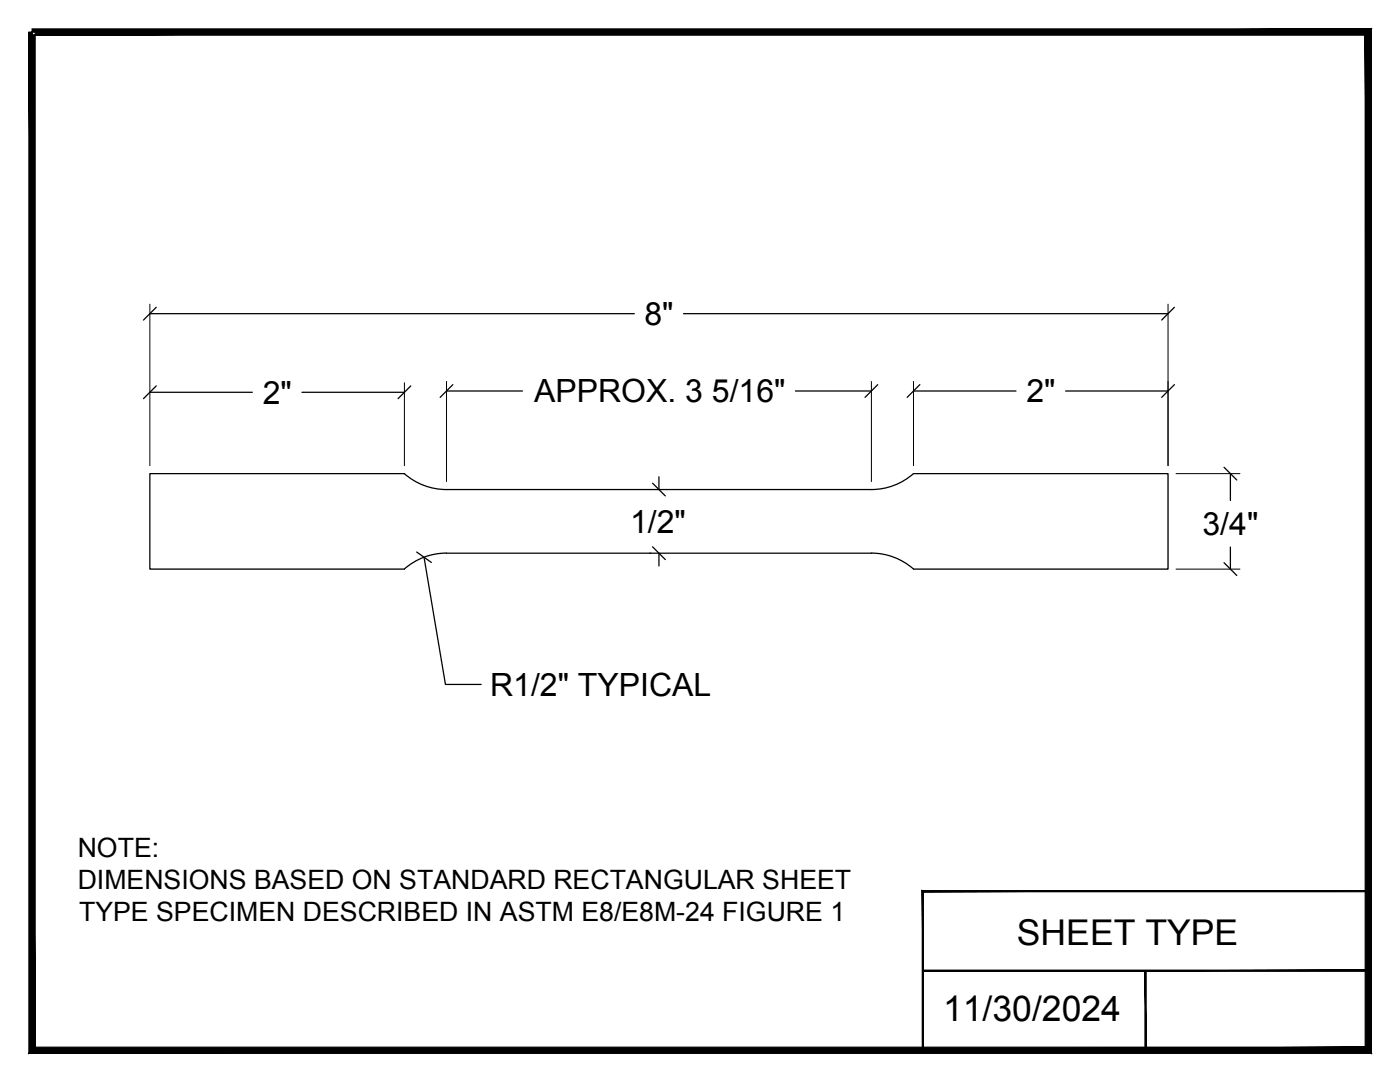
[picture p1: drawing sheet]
<svg xmlns="http://www.w3.org/2000/svg" width="279mm" height="216mm" viewBox="0 0 279 216" stroke-linecap="round" stroke-linejoin="round" font-family="sans-serif">
<!-- layer: 0 -->
<g fill="none" stroke="#000" stroke-width=".25">
<path d="M6.4 6.4v203.2h266.7v-203.2M29.9 78.3h20.5M29.9 62.6h96.7M31.2 77l-2.6 2.5M31.2 61.3l-2.6 2.6M60.3 78.3h20.4M82 77l-2.6 2.5M89.1 78h15.2M90.4 76.8l-2.6 2.5M136.4 62.6h96.7M158.8 78h15.1M175.2 76.8l-2.6 2.5"/>
<path d="M182.3 78h20.5M183.6 76.8l-2.6 2.5M212.7 78h20.4M234.4 61.3l-2.6 2.6M234.4 76.8l-2.6 2.5M80.7 94.5a12.7 12.7 0 0 0 8.4 3.2h84.8M80.7 94.5h-50.8v19.1h50.8M130.2 96.4l2.6 2.6M131.5 95.1v2.6M173.9 97.7a12.8 12.8 0 0 0 8.4-3.2h50.8v19.1h-50.8a12.6 12.6 0 0 0-8.4-3.2M244.3 93.2l2.5 2.6M245.6 94.5v5.4"/>
<path d="M83.2 110.2l2.9 2M84.6 111.2l4.3 25.4h7.1M130.2 109.1l2.6 2.6M131.5 110.4v2.5M173.9 110.4h-84.8a12.7 12.7 0 0 0-8.4 3.1M244.3 112.3l2.5 2.5M245.6 109.2v4.4"/>
</g>
<path d="M6.4 6.4h266.7v203.2h-266.7zM29.9 60.7v32.2M80.7 76.4v16.5M89.1 76.1v20M173.9 76.1v20M182.3 76.1v16.8M233.1 60.7v32.2M129.6 97.7h.3M234.7 94.5h12.8M129.6 110.4h.3M234.7 113.6h12.8" fill="none" stroke="#000" stroke-width=".2"/>
<g fill="#000" stroke="#000" stroke-width=".2">
<path d="M6.4 5.8v1.2l267.3-1.2zM6.4 7l267.3-1.2-1.3 1.2zM273.7 5.8l-1.3 1.2 1.3 203.2zM272.4 7l1.3 203.2-1.3-1.3zM5.8 210.2h267.9l-1.3-1.3zM5.8 210.2l1.2-1.3h265.4zM5.8 6.4v203.8l1.2-1.3zM5.8 6.4h1.2v202.5z"/>
<path d="M184.2 193.6v.2l88.9-.2zM184.2 193.8l88.9-.2v.2z"/>
<path d="M228.5 193.7l.2 15.9v-15.9zM228.5 193.7l.2 15.9h-.2z"/>
<path d="M184 209.7h89.1v-.3zM184 209.7l.3-.3h88.8zM184 177.7v32l.3-.3zM184 177.7l.3 .2v31.5zM184 177.7l.3 .2 88.8-.2zM184.3 177.9l88.8-.2v.2z"/>
</g>
<g font-size="7.1">
<text x="202.9" y="188.6">SHEET TYPE</text>
<text x="188.2" y="203.7">11/30/2024</text>
</g>
<g font-size="6.4">
<text x="128.6" y="64.8">8&quot;</text>
<text x="52.5" y="80.6">2&quot;</text>
<text x="106.6" y="80.3">APPROX. 3 5/16&quot;</text>
<text x="204.9" y="80.3">2&quot;</text>
<text x="125.8" y="106.3">1/2&quot;</text>
<text x="240" y="106.8">3/4&quot;</text>
<text x="97.8" y="138.9">R1/2&quot; TYPICAL</text>
</g>
<g font-size="5.3">
<text x="15.5" y="171">NOTE:</text>
<text x="15.5" y="177.4">DIMENSIONS BASED ON STANDARD RECTANGULAR SHEET</text>
<text x="15.8" y="183.8">TYPE SPECIMEN DESCRIBED IN ASTM E8/E8M-24 FIGURE 1</text>
</g>
</svg>
